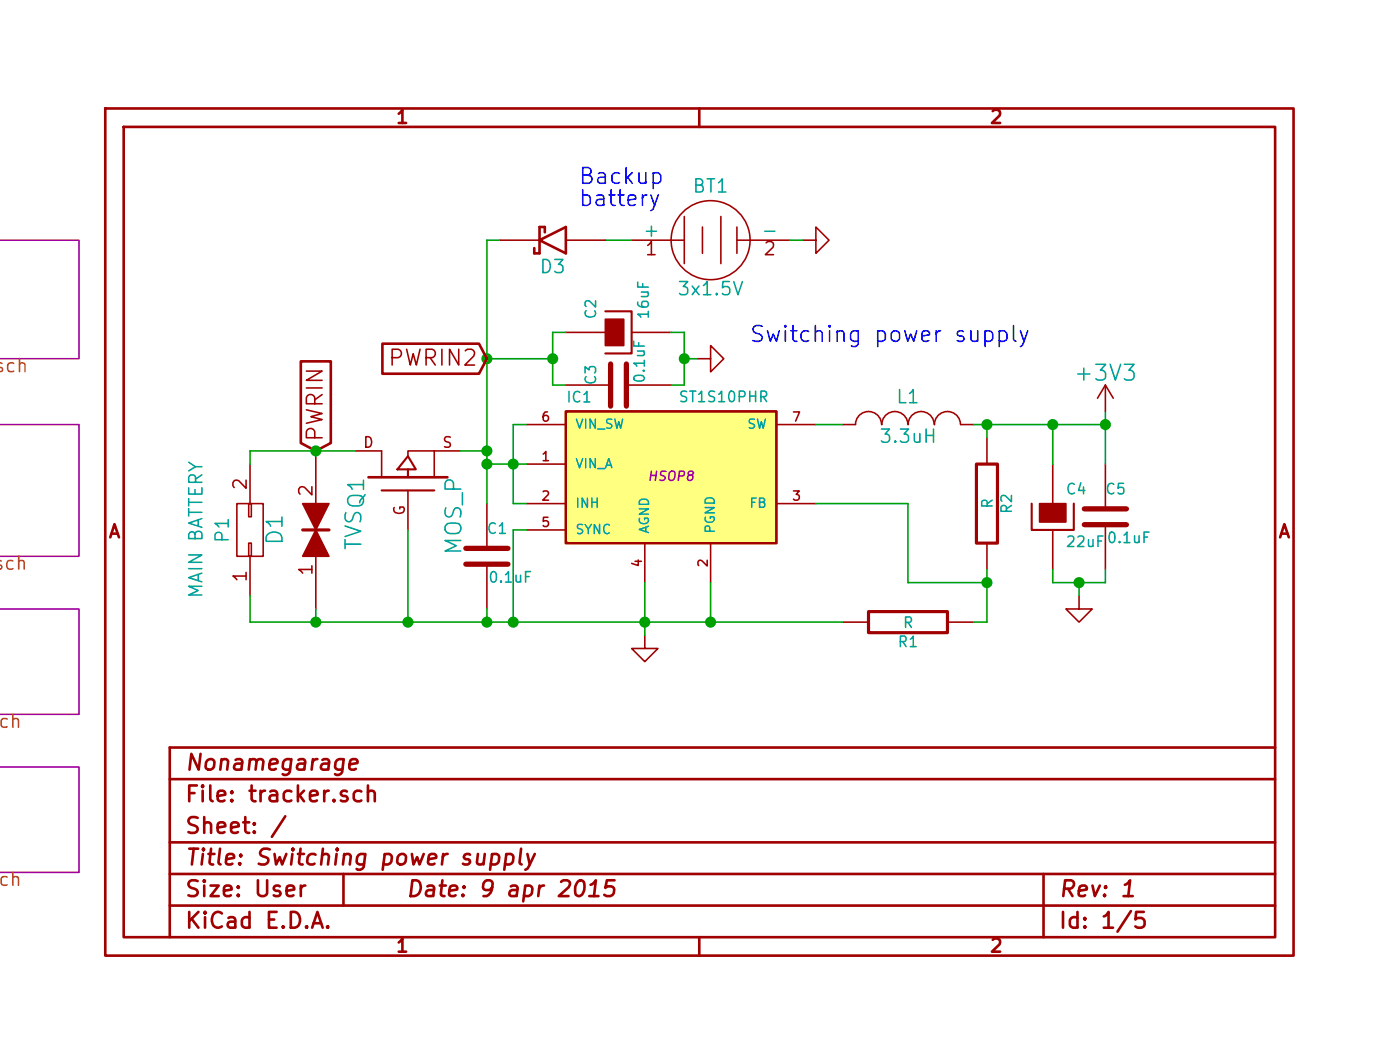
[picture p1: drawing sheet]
EESchema Schematic File Version 2
LIBS:power
LIBS:device
LIBS:transistors
LIBS:conn
LIBS:linear
LIBS:regul
LIBS:74xx
LIBS:cmos4000
LIBS:adc-dac
LIBS:memory
LIBS:xilinx
LIBS:special
LIBS:microcontrollers
LIBS:dsp
LIBS:microchip
LIBS:analog_switches
LIBS:motorola
LIBS:texas
LIBS:intel
LIBS:audio
LIBS:interface
LIBS:digital-audio
LIBS:philips
LIBS:display
LIBS:cypress
LIBS:siliconi
LIBS:opto
LIBS:atmel
LIBS:contrib
LIBS:valves
LIBS:rfcom
LIBS:dc-dc
LIBS:stm32
LIBS:diy_diodes
LIBS:relays
LIBS:sensors
LIBS:tracker-cache
EELAYER 27 0
EELAYER END
$Descr User 5315 4016
encoding utf-8
Sheet 1 5
Title "Switching power supply"
Date "9 apr 2015"
Rev "1"
Comp "Nonamegarage"
Comment1 ""
Comment2 ""
Comment3 ""
Comment4 ""
$EndDescr
$Comp
L ST1S10PHR IC1
U 1 1
P 2550 1800
F 0 "IC1" H 2200 2099 40  0000 C CNN
F 1 "ST1S10PHR" H 2750 2100 40  0000 C CNN
F 2 "HSOP8" H 2551 1799 35  0000 C CIN
F 3 "" H 2550 1800 60  0000 C CNN
	1    2550 1800
	1    0    0    -1  
$EndComp
$Comp
L BATTERY BT1
U 1 1
P 2700 900
F 0 "BT1" H 2700 1100 50  0000 C CNN
F 1 "3x1.5V" H 2700 710 50  0000 C CNN
F 2 "~" H 2700 900 60  0000 C CNN
F 3 "~" H 2700 900 60  0000 C CNN
	1    2700 900 
	1    0    0    -1  
$EndComp
$Comp
L CP C2
U 1 1
P 2350 1250
F 0 "C2" H 2400 1350 40  0000 L CNN
F 1 "16uF" H 2400 1150 40  0000 L CNN
F 2 "~" H 2450 1100 30  0000 C CNN
F 3 "~" H 2350 1250 300 0000 C CNN
	1    2350 1250
	0    -1   -1   0   
$EndComp
$Comp
L INDUCTOR_SMALL L1
U 1 1
P 3450 1600
F 0 "L1" H 3450 1700 50  0000 C CNN
F 1 "3.3uH" H 3450 1550 50  0000 C CNN
F 2 "~" H 3450 1600 60  0000 C CNN
F 3 "~" H 3450 1600 60  0000 C CNN
	1    3450 1600
	1    0    0    -1  
$EndComp
$Comp
L GND #PWR1
U 1 1
P 2450 2400
F 0 "#PWR1" H 2450 2400 30  0001 C CNN
F 1 "GND" H 2450 2330 30  0001 C CNN
F 2 "" H 2450 2400 60  0000 C CNN
F 3 "" H 2450 2400 60  0000 C CNN
	1    2450 2400
	1    0    0    -1  
$EndComp
$Comp
L R R2
U 1 1
P 3750 1900
F 0 "R2" V 3830 1900 40  0000 C CNN
F 1 "R" V 3757 1901 40  0000 C CNN
F 2 "~" V 3680 1900 30  0000 C CNN
F 3 "~" H 3750 1900 30  0000 C CNN
	1    3750 1900
	1    0    0    -1  
$EndComp
$Comp
L R R1
U 1 1
P 3450 2350
F 0 "R1" V 3530 2350 40  0000 C CNN
F 1 "R" V 3457 2351 40  0000 C CNN
F 2 "~" V 3380 2350 30  0000 C CNN
F 3 "~" H 3450 2350 30  0000 C CNN
	1    3450 2350
	0    1    1    0   
$EndComp
$Comp
L CP C4
U 1 1
P 4000 1950
F 0 "C4" H 4050 2050 40  0000 L CNN
F 1 "22uF" H 4050 1850 40  0000 L CNN
F 2 "~" H 4100 1800 30  0000 C CNN
F 3 "~" H 4000 1950 300 0000 C CNN
	1    4000 1950
	1    0    0    -1  
$EndComp
$Comp
L C C5
U 1 1
P 4200 1950
F 0 "C5" H 4200 2050 40  0000 L CNN
F 1 "0.1uF" H 4206 1865 40  0000 L CNN
F 2 "~" H 4238 1800 30  0000 C CNN
F 3 "~" H 4200 1950 60  0000 C CNN
	1    4200 1950
	1    0    0    -1  
$EndComp
$Comp
L C C3
U 1 1
P 2350 1450
F 0 "C3" H 2350 1550 40  0000 L CNN
F 1 "0.1uF" H 2356 1365 40  0000 L CNN
F 2 "~" H 2388 1300 30  0000 C CNN
F 3 "~" H 2350 1450 60  0000 C CNN
	1    2350 1450
	0    -1   -1   0   
$EndComp
$Comp
L GND #PWR2
U 1 1
P 2650 1350
F 0 "#PWR2" H 2650 1350 30  0001 C CNN
F 1 "GND" H 2650 1280 30  0001 C CNN
F 2 "" H 2650 1350 60  0000 C CNN
F 3 "" H 2650 1350 60  0000 C CNN
	1    2650 1350
	0    -1   -1   0   
$EndComp
$Comp
L C C1
U 1 1
P 1850 2100
F 0 "C1" H 1850 2200 40  0000 L CNN
F 1 "0.1uF" H 1856 2015 40  0000 L CNN
F 2 "~" H 1888 1950 30  0000 C CNN
F 3 "~" H 1850 2100 60  0000 C CNN
	1    1850 2100
	1    0    0    -1  
$EndComp
$Comp
L GND #PWR4
U 1 1
P 4100 2250
F 0 "#PWR4" H 4100 2250 30  0001 C CNN
F 1 "GND" H 4100 2180 30  0001 C CNN
F 2 "" H 4100 2250 60  0000 C CNN
F 3 "" H 4100 2250 60  0000 C CNN
	1    4100 2250
	1    0    0    -1  
$EndComp
$Comp
L GND #PWR3
U 1 1
P 3050 900
F 0 "#PWR3" H 3050 900 30  0001 C CNN
F 1 "GND" H 3050 830 30  0001 C CNN
F 2 "" H 3050 900 60  0000 C CNN
F 3 "" H 3050 900 60  0000 C CNN
	1    3050 900 
	0    -1   -1   0   
$EndComp
Wire Wire Line
	2450 2200 2450 2400
Wire Wire Line
	3750 2150 3750 2350
Wire Wire Line
	3750 2200 3450 2200
Wire Wire Line
	3450 2200 3450 1900
Wire Wire Line
	3450 1900 3100 1900
Connection ~ 3750 2200
Wire Wire Line
	3200 1600 3100 1600
Wire Wire Line
	3700 1600 4200 1600
Wire Wire Line
	3750 1600 3750 1650
Connection ~ 3750 1600
Connection ~ 4000 1600
Wire Wire Line
	2100 1450 2150 1450
Wire Wire Line
	2600 1450 2550 1450
Wire Wire Line
	2600 1250 2600 1450
Wire Wire Line
	2600 1250 2550 1250
Wire Wire Line
	2150 1250 2100 1250
Wire Wire Line
	2600 1350 2650 1350
Connection ~ 2600 1350
Wire Wire Line
	2100 1250 2100 1450
Wire Wire Line
	1850 1350 2100 1350
Connection ~ 2100 1350
Wire Wire Line
	1950 1900 2000 1900
Wire Wire Line
	1950 1600 1950 1900
Wire Wire Line
	1850 2350 1850 2300
Wire Wire Line
	950  2350 3200 2350
Connection ~ 2450 2350
Wire Wire Line
	1850 900  1850 1900
Wire Wire Line
	2000 2000 1950 2000
Wire Wire Line
	1950 2000 1950 2350
Connection ~ 1950 2350
Wire Wire Line
	3750 2350 3700 2350
Connection ~ 2700 2350
Wire Wire Line
	4000 1750 4000 1600
Wire Wire Line
	4200 1550 4200 1750
Wire Wire Line
	4000 2150 4000 2200
Wire Wire Line
	4000 2200 4200 2200
Wire Wire Line
	4200 2200 4200 2150
Wire Wire Line
	4100 2250 4100 2200
Connection ~ 4100 2200
Wire Wire Line
	2300 900  2400 900 
Wire Wire Line
	1850 900  1900 900 
Connection ~ 1850 1350
Wire Wire Line
	3000 900  3050 900 
$Comp
L DIODE_SCHOTTKY D3
U 1 1
P 2100 900
F 0 "D3" H 2100 1000 50  0000 C CNN
F 1 " " H 2100 800 50  0000 C CNN
F 2 "" H 2100 900 60  0000 C CNN
F 3 "" H 2100 900 60  0000 C CNN
	1    2100 900 
	-1   0    0    1   
$EndComp
Connection ~ 1850 2350
Text Notes 2850 1300 0    60   ~ 0
Switching power supply
Wire Wire Line
	2700 2350 2700 2200
Text GLabel 1200 1700 1    60   Input ~ 0
PWRIN
$Sheet
S -200 900  500  450 
U 550D5521
F0 "MCU" 50
F1 "mcu.sch" 50
$EndSheet
$Sheet
S -200 1600 500  500 
U 550D576D
F0 "GSM" 50
F1 "gsm.sch" 50
$EndSheet
$Comp
L TVS D1
U 1 1
P 1200 2000
F 0 "D1" H 1200 2150 60  0000 C CNN
F 1 "TVS" H 1200 1850 60  0000 C CNN
F 2 "" H 1200 2000 60  0000 C CNN
F 3 "" H 1200 2000 60  0000 C CNN
	1    1200 2000
	0    -1   -1   0   
$EndComp
Connection ~ 4200 1600
Wire Wire Line
	1850 1750 2000 1750
Connection ~ 1850 1750
Connection ~ 1950 1750
Wire Wire Line
	2000 1600 1950 1600
Text GLabel 1850 1350 0    60   Input ~ 0
PWRIN2
$Sheet
S -200 2300 500  400 
U 550F0684
F0 "GPS" 50
F1 "gps.sch" 50
$EndSheet
$Sheet
S -200 2900 500  400 
U 550F1EA1
F0 "AUX" 50
F1 "aux.sch" 50
$EndSheet
$Comp
L MOS_P Q1
U 1 1
P 1550 1800
F 0 "Q1" H 1550 1990 60  0000 R CNN
F 1 "MOS_P" H 1550 1620 60  0000 R CNN
F 2 "" H 1550 1800 60  0000 C CNN
F 3 "" H 1550 1800 60  0000 C CNN
	1    1550 1800
	0    -1   -1   0   
$EndComp
Text Notes 2200 700  0    60   ~ 0
Backup\nbattery
Wire Wire Line
	950  1700 1350 1700
Wire Wire Line
	1200 2350 1200 2300
Wire Wire Line
	1550 2000 1550 2350
Connection ~ 1550 2350
$Comp
L +3V3 #PWR5
U 1 1
P 4200 1550
F 0 "#PWR5" H 4200 1400 60  0001 C CNN
F 1 "+3V3" H 4200 1690 60  0000 C CNN
F 2 "" H 4200 1550 60  0000 C CNN
F 3 "" H 4200 1550 60  0000 C CNN
	1    4200 1550
	1    0    0    -1  
$EndComp
$Comp
L CONN_02X01 P1
U 1 1
P 950 2000
F 0 "P1" H 950 2100 50  0000 C CNN
F 1 "MAIN BATTERY" H 950 2200 50  0000 C CNN
F 2 "" H 950 800 60  0000 C CNN
F 3 "" H 950 800 60  0000 C CNN
	1    950  2000
	0    -1   -1   0   
$EndComp
Wire Wire Line
	950  1750 950  1700
Connection ~ 1200 1700
Wire Wire Line
	950  2250 950  2350
Connection ~ 1200 2350
Wire Wire Line
	1750 1700 1850 1700
Connection ~ 1850 1700
$EndSCHEMATC
